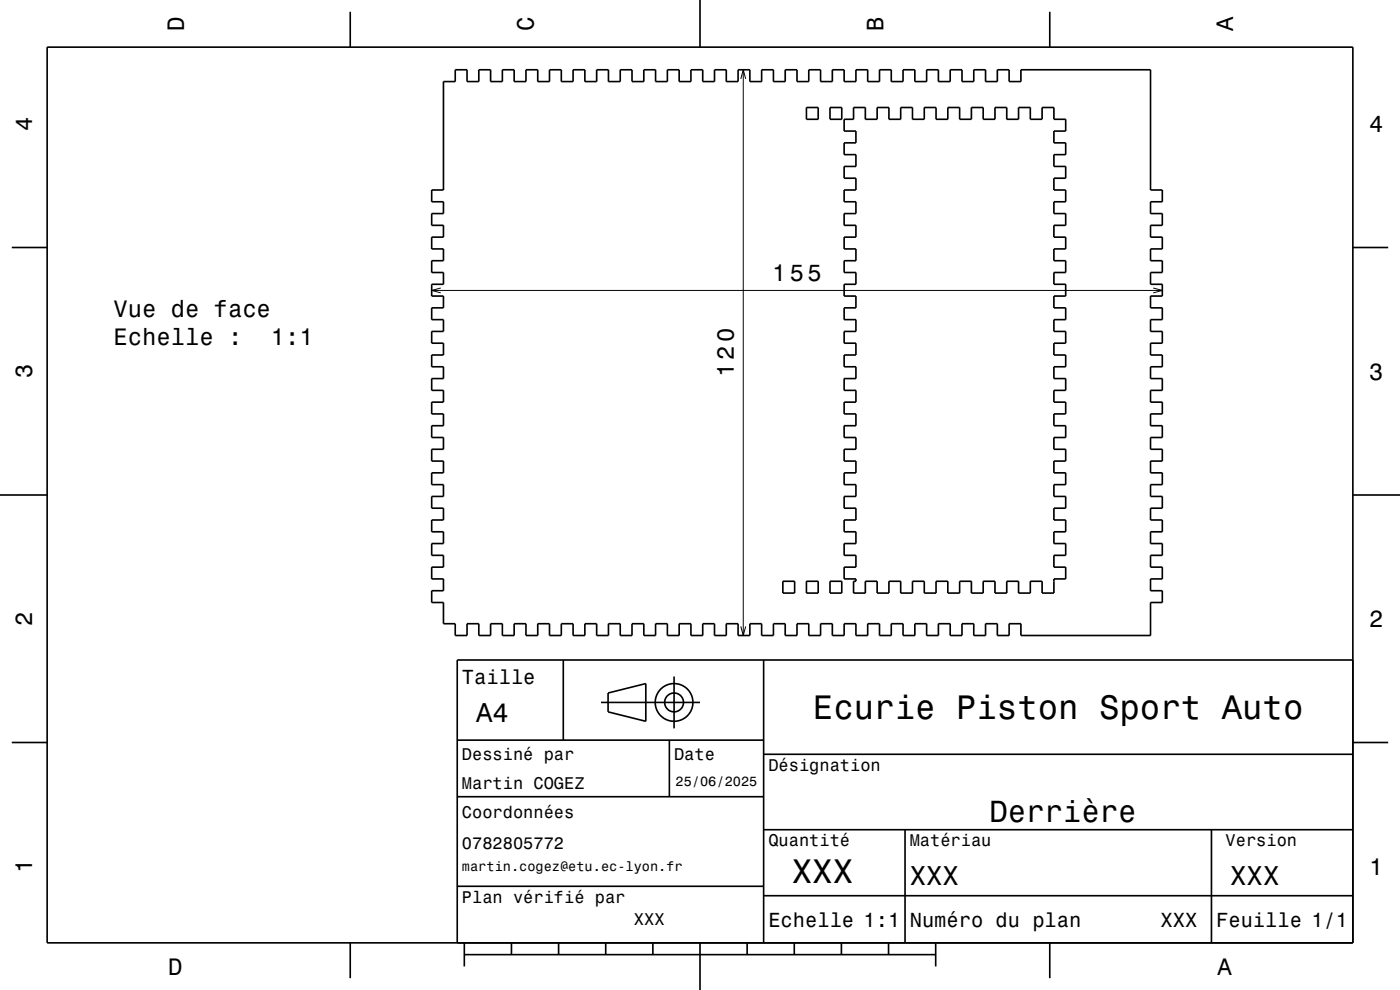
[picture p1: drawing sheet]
<svg xmlns="http://www.w3.org/2000/svg" width="297mm" height="210mm" viewBox="0 0 297 210" stroke-linecap="round" stroke-linejoin="round" font-family="sans-serif">
<g fill="none" stroke="#000" stroke-width=".35">
<path d="M10 10h277v190h-277zM74.3 2.5v7.5M96.6 14.8h2.5v2.5h2.5v-2.5h2.5v2.5h2.5v-2.5h2.5v2.5h2.5v-2.5h2.5v2.5h2.5v-2.5h2.5v2.5h2.5v-2.5h2.5v2.5h2.5v-2.5h2.5v2.5h2.5v-2.5h2.5v2.5h2.5v-2.5h2.5v2.5h2.5v-2.5h2.5v2.5h2.5v-2.5h2.5v2.5h2.5v-2.5h2.5v2.5h2.5v-2.5h2.5v2.5h2.5v-2.5h2.5v2.5h2.5v-2.5h2.5v2.5h2.5v-2.5h2.5v2.5h2.5v-2.5h2.5v2.5h2.5v-2.5h2.5v2.5h2.5v-2.5h2.5v2.5h2.5v-2.5h2.5v2.5h2.5v-2.5h2.5v2.5h2.5v-2.5h2.5v2.5h2.5v-2.5h2.5v2.5h2.5v-2.5h2.5v2.5h2.5v-2.5h27.5v25.5h2.5v2.5h-2.5v2.5h2.5v2.5h-2.5v2.5h2.5v2.5h-2.5v2.5h2.5v2.5h-2.5v2.5h2.5v2.5h-2.5v2.5h2.5v2.5h-2.5v2.5h2.5v2.5h-2.5v2.5h2.5v2.5h-2.5v2.5h2.5v2.5h-2.5v2.5h2.5v2.5h-2.5v2.5h2.5v2.5h-2.5v2.5h2.5v2.5h-2.5v2.5h2.5v2.5h-2.5v2.5h2.5v2.5h-2.5v2.5h2.5v2.5h-2.5v2.5h2.5v2.5h-2.5v2.5h2.5v2.5h-2.5v2.5h2.5v2.5h-2.5v7h-27.5v-2.5h-2.5v2.5h-2.5v-2.5h-2.5v2.5h-2.5v-2.5h-2.5v2.5h-2.5v-2.5h-2.5v2.5h-2.5v-2.5h-2.5v2.5h-2.5v-2.5h-2.5v2.5h-2.5v-2.5h-2.5v2.5h-2.5v-2.5h-2.5v2.5h-2.5v-2.5h-2.5v2.5h-2.5v-2.5h-2.5v2.5h-2.5v-2.5h-2.5v2.5h-2.5v-2.5h-2.5v2.5h-2.5v-2.5h-2.5v2.5h-2.5v-2.5h-2.5v2.5h-2.5v-2.5h-2.5v2.5h-2.5v-2.5h-2.5v2.5h-2.5v-2.5h-2.5v2.5h-2.5v-2.5h-2.5v2.5h-2.5v-2.5h-2.5v2.5h-2.5v-2.5h-2.5v2.5h-2.5v-2.5h-2.5v2.5h-2.5v-2.5h-2.5v2.5h-2.5v-2.5h-2.5v2.5h-2.5v-2.5h-2.5v2.5h-2.5v-2.5h-2.5v-4.5h-2.5v-2.5h2.5v-2.5h-2.5v-2.5h2.5v-2.5h-2.5v-2.5h2.5v-2.5h-2.5v-2.5h2.5v-2.5h-2.5v-2.5h2.5v-2.5h-2.5v-2.5h2.5v-2.5h-2.5v-2.5h2.5v-2.5h-2.5v-2.5h2.5v-2.5h-2.5v-2.5h2.5v-2.5h-2.5v-2.5h2.5v-2.5h-2.5v-2.5h2.5v-2.5h-2.5v-2.5h2.5v-2.5h-2.5v-2.5h2.5v-2.5h-2.5v-2.5h2.5v-2.5h-2.5v-2.5h2.5v-2.5h-2.5v-2.5h2.5v-2.5h-2.5v-2.5h2.5v-2.5h-2.5v-2.5h2.5v-23h2.5zM148.5 0v10M222.7 2.5v7.5M171.1 22.8h2.5v2.5h-2.5zM176.1 22.8h2.5v2.5h-2.5zM181.1 22.8h2.5v2.5h2.5v-2.5h2.5v2.5h2.5v-2.5h2.5v2.5h2.5v-2.5h2.5v2.5h2.5v-2.5h2.5v2.5h2.5v-2.5h2.5v2.5h2.5v-2.5h2.5v2.5h2.5v-2.5h2.5v2.5h2.5v-2.5h2.5v2.5h2.5v2.5h-2.5v2.5h2.5v2.5h-2.5v2.5h2.5v2.5h-2.5v2.5h2.5v2.5h-2.5v2.5h2.5v2.5h-2.5v2.5h2.5v2.5h-2.5v2.5h2.5v2.5h-2.5v2.5h2.5v2.5h-2.5v2.5h2.5v2.5h-2.5v2.5h2.5v2.5h-2.5v2.5h2.5v2.5h-2.5v2.5h2.5v2.5h-2.5v2.5h2.5v2.5h-2.5v2.5h2.5v2.5h-2.5v2.5h2.5v2.5h-2.5v2.5h2.5v2.5h-2.5v2.5h2.5v2.5h-2.5v2.5h2.5v2.5h-2.5v2.5h2.5v2.5h-2.5v2.5h2.5v2.5h-2.5v3h-2.5v-2.5h-2.5v2.5h-2.5v-2.5h-2.5v2.5h-2.5v-2.5h-2.5v2.5h-2.5v-2.5h-2.5v2.5h-2.5v-2.5h-2.5v2.5h-2.5v-2.5h-2.5v2.5h-2.5v-2.5h-2.5v2.5h-2.5v-2.5h-2.5v2.5h-2.5v-2.5h.5v-.5h-2.5v-2.5h2.5v-2.5h-2.5v-2.5h2.5v-2.5h-2.5v-2.5h2.5v-2.5h-2.5v-2.5h2.5v-2.5h-2.5v-2.5h2.5v-2.5h-2.5v-2.5h2.5v-2.5h-2.5v-2.5h2.5v-2.5h-2.5v-2.5h2.5v-2.5h-2.5v-2.5h2.5v-2.5h-2.5v-2.5h2.5v-2.5h-2.5v-2.5h2.5v-2.5h-2.5v-2.5h2.5v-2.5h-2.5v-2.5h2.5v-2.5h-2.5v-2.5h2.5v-2.5h-2.5v-2.5h2.5v-2.5h-2.5v-2.5h2.5v-2.5h-2.5v-2.5h2.5v-2.5h-2.5v-2.5h2.5v-2.5h-2.5v-2.5h2.5v-2.5h-2.5v-2.5h2zM2.5 52.5h7.5M287 52.5h7.5M0 105h10M287 105h10"/>
<path d="M119.5 140v17M162 140v60M166.1 123.3h2.5v2.5h-2.5zM171.1 123.3h2.5v2.5h-2.5zM176.1 123.3h2.5v2.5h-2.5zM287 140h-190v60M2.5 157.5h7.5M97 157h65M127.5 149h21M129 147l8-2v8l-8-2zM142 157v12M143 143.5v11"/>
<path d="M287 157.5h7.5M97 169h65M162 176h125M162 160h125M192 176v24M257 176v24M97 188h65M162 190h125M74.3 200v7.5M98.5 202.5h100M98.5 200v5M108.5 200v2.5"/>
<path d="M118.5 200v2.5M128.5 200v2.5M138.5 200v2.5M148.5 200v10M158.5 200v2.5M168.5 200v2.5M178.5 200v2.5M188.5 200v2.5M198.5 200v5M222.7 200v7.5"/>
<circle cx="143" cy="149" r="2"/>
<circle cx="143" cy="149" r="4"/>
</g>
<path d="M157.2 16.7l.5-1.9 .5 1.9M157.7 14.8v120M91.6 61.6h155M93.5 61.1l-1.9 .5 1.9 .5M244.6 61.1l2 .5-2 .5M157.2 132.9l.5 1.9 .5-1.9" fill="none" stroke="#000" stroke-width=".21"/>
<g font-size="7.2">
<text x="172.5" y="152.6">Ecurie Piston Sport Auto</text>
<text x="168" y="187.3">XXX</text>
</g>
<text font-size="6.5" x="209.9" y="174.5">Derrière</text>
<g font-size="5.8">
<text x="101" y="153.1">A4</text>
<text x="193" y="187.6">XXX</text>
<text x="261" y="187.6">XXX</text>
</g>
<g font-size="5">
<text x="39" y="6.5" transform="rotate(-90 39 6.5)">D</text>
<text x="113.2" y="6.5" transform="rotate(-90 113.2 6.5)">C</text>
<text x="187.4" y="6.5" transform="rotate(-90 187.4 6.5)">B</text>
<text x="261.6" y="6.5" transform="rotate(-90 261.6 6.5)">A</text>
<text x="6.8" y="27.8" transform="rotate(-90 6.8 27.8)">4</text>
<text x="290.5" y="28.1">4</text>
<text x="163.8" y="59.6">155</text>
<text x="24.1" y="67.2">Vue de face</text>
<text x="24.1" y="73.2">Echelle :</text>
<text x="57.5" y="73.2">1:1</text>
<text x="6.8" y="80.3" transform="rotate(-90 6.8 80.3)">3</text>
<text x="155.7" y="80.1" transform="rotate(-90 155.7 80.1)">120</text>
<text x="290.5" y="80.6">3</text>
<text x="6.8" y="132.8" transform="rotate(-90 6.8 132.8)">2</text>
<text x="290.5" y="133.1">2</text>
<text x="6.8" y="185.3" transform="rotate(-90 6.8 185.3)">1</text>
<text x="290.5" y="185.6">1</text>
<text x="35.7" y="206.8">D</text>
<text x="258.3" y="206.8">A</text>
</g>
<g font-size="4.3">
<text x="98" y="145.2">Taille</text>
<text x="163" y="196.6">Echelle 1:1</text>
<text x="193" y="196.6">Numéro du plan</text>
<text x="246.2" y="196.6">XXX</text>
<text x="258" y="196.6">Feuille 1/1</text>
</g>
<g font-size="3.6">
<text x="98" y="161.3">Dessiné par</text>
<text x="143" y="161.3">Date</text>
<text x="98" y="167.5">Martin COGEZ</text>
<text x="163" y="163.5">Désignation</text>
<text x="98" y="173.5">Coordonnées</text>
<text x="163" y="179.5">Quantité</text>
<text x="193" y="179.5">Matériau</text>
<text x="260" y="179.5">Version</text>
<text x="98" y="180.2">0782805772</text>
<text x="98" y="191.5">Plan vérifié par</text>
<text x="134.5" y="196.3">XXX</text>
</g>
<g font-size="2.9">
<text x="143.3" y="166.8">25/06/2025</text>
<text x="98" y="184.8">martin.cogez@etu.ec-lyon.fr</text>
</g>
</svg>
